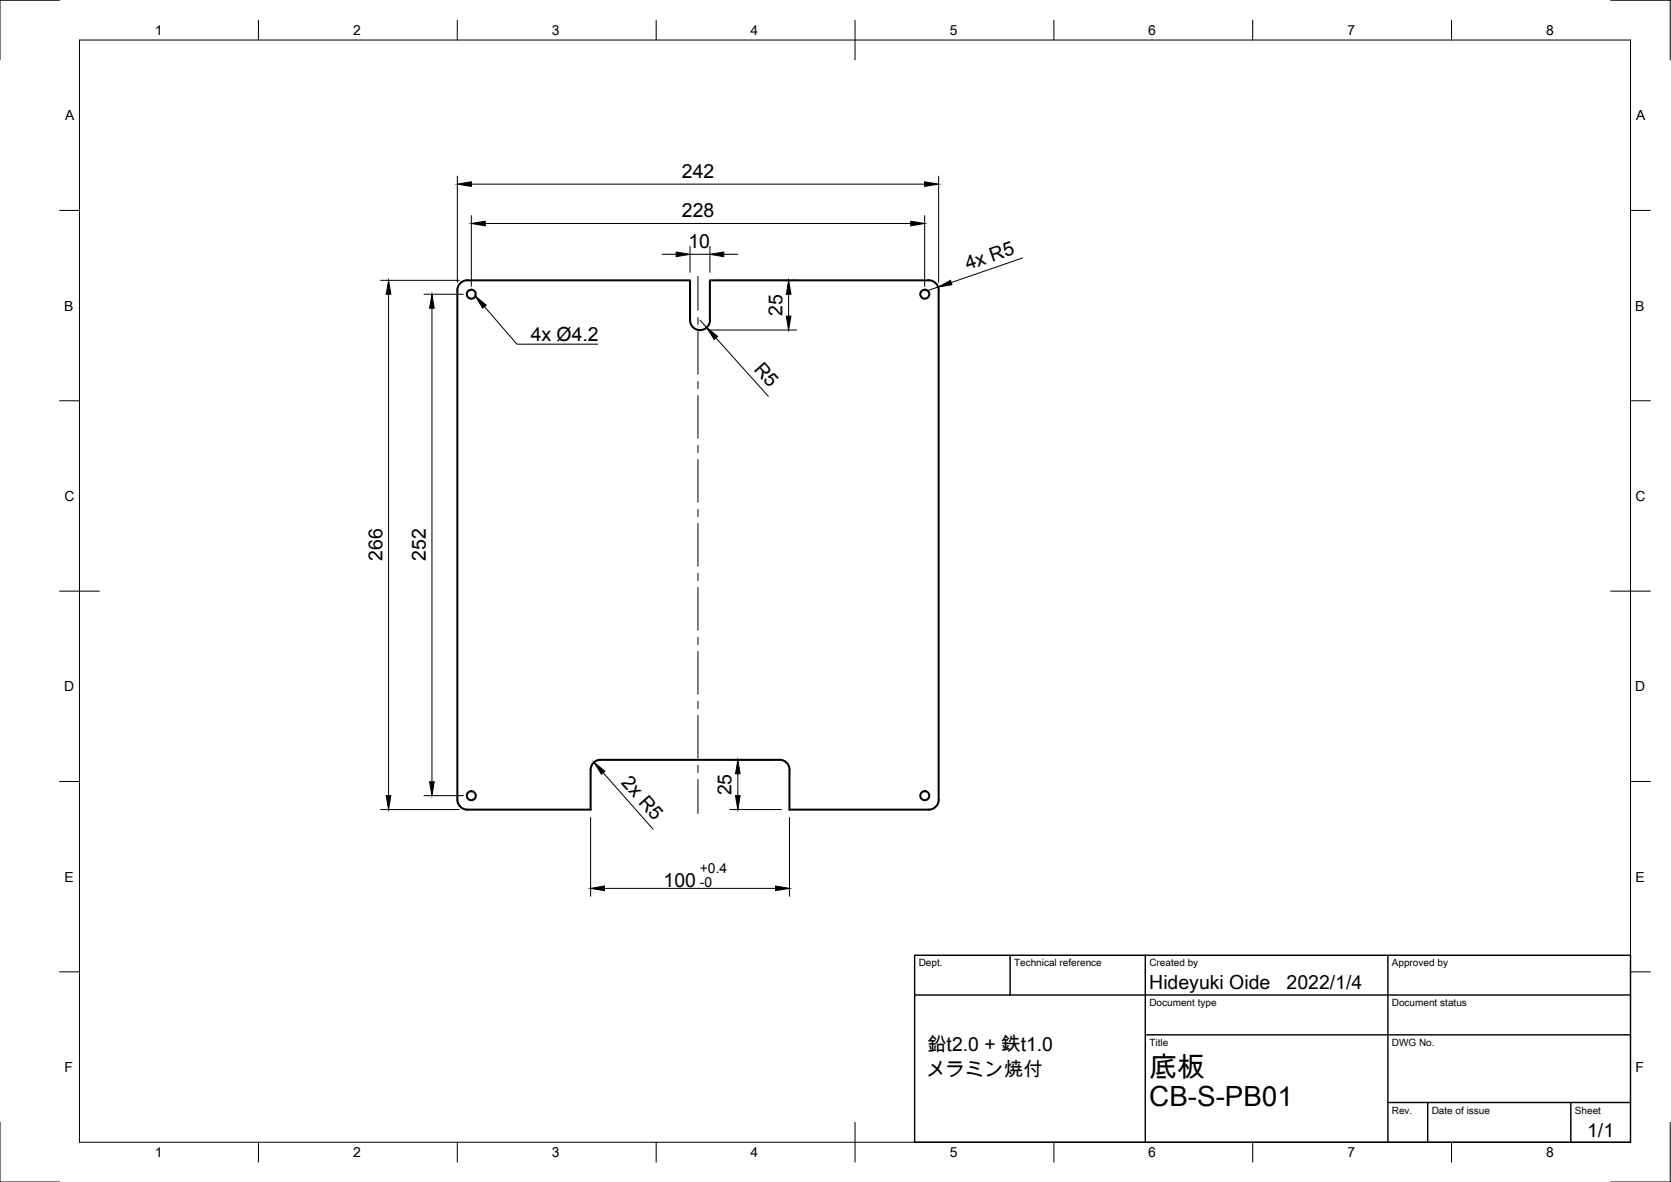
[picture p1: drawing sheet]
<svg xmlns="http://www.w3.org/2000/svg" width="420mm" height="297mm" viewBox="0 0 420 297" stroke-linecap="round" stroke-linejoin="round" font-family="sans-serif">
<g fill="none" stroke="#000" stroke-width=".51">
<path d="M117.5 70.4a2.51 2.51 0 0 0-2.5 2.5v128.1a2.51 2.51 0 0 0 2.5 2.5h31v-10.1a2.51 2.51 0 0 1 2.5-2.5M233.5 70.4h-55v10.1a2.47 2.47 0 0 1-2.5 2.5 2.51 2.51 0 0 1-2.5-2.5v-10.1h-56M233.5 70.4a2.51 2.51 0 0 1 2.5 2.5M236 72.9v128.1M151 191h45M196 190.9a2.51 2.51 0 0 1 2.5 2.5v10.1h35a2.51 2.51 0 0 0 2.5-2.5"/>
<circle cx="118.5" cy="73.9" r="1.13"/>
<circle cx="232.5" cy="73.9" r="1.13"/>
<circle cx="118.5" cy="200" r="1.13"/>
<circle cx="232.5" cy="200" r="1.13"/>
</g>
<!-- layer: Border -->
<g fill="none" stroke="#000" stroke-width=".25">
<path d="M15 .1h-15v15M20 10.1h390v276.9h-390zM65 5.1v5M115 5.1v5M165 5.1v5M215 5.1v10M265 5.1v5M315 5.1v5M365 5.1v5M405 .1h15v15M15 52.9h5M410 52.9h5"/>
<path d="M15 100.7h5M410 100.7h5M15 148.6h10M405 148.6h10M15 196.4h5M410 196.4h5M15 244.2h5M410 244.2h5M0 282.1v14.9h15M65 287v5M115 287v5M165 287v5"/>
<path d="M215 282.1v9.9M265 287v5M315 287v5M365 287v5M420 282.1v14.9h-15"/>
</g>
<!-- layer: TitleBlock -->
<path d="M230 250h180M230 240.1h180v46.9h-180zM254 240.1v9.9M288 240.1v46.9M349 240.1v46.9M288 260.1h122M349 277.1h61M359 277.1v9.9M395 277.1v9.9" fill="none" stroke="#000" stroke-width=".36"/>
<!-- layer: Dimensions -->
<g fill="none" stroke="#000" stroke-width=".25">
<path d="M115 44.3v26.7M118.5 54.2v17.8M118.5 46.3h114M122 56.2h107M232.5 54.2v17.8M236 44.3v26.7M95.7 70.4h19.8M97.7 73.9v126M106.6 73.9h9.9M108.6 77.5v119M166.5 63.9h3.5M173.5 61.9v6.5"/>
<path d="M173.5 63.9h5M178.5 61.9v6.5M180.5 70.4h19.8M182 63.9h3.5M198.3 73.9v5.5M235.9 72.1l-2.4 .8M257.2 64.8l-18 6.2M176 80.4l1.7 1.9M178 82.9h22.3M180 84.9l13.2 14.7M106.6 199.9h9.9M151.7 194.2l12.5 14.2"/>
<path d="M183.5 191h10.5M185.5 194.4v5.5M95.7 203.4h19.8M148.5 205.5v19.7M183.5 203.4h13M198.5 205.5v19.7M152 223.3h43"/>
</g>
<g fill="#000" stroke="#000" stroke-width=".25">
<path d="M115 46.3l3.5-.6v1.1zM118.5 56.2l3.5-.6v1.2zM229 55.6l3.5 .6-3.5 .6zM232.5 45.7l3.5 .6-3.5 .5zM97.7 70.4l.6 3.5h-1.2zM108.6 73.9l.6 3.6h-1.2zM170 63.3l3.5 .6-3.5 .6zM178.5 63.9l3.5-.6v1.2zM198.3 70.4l.6 3.5h-1.2zM197.7 79.4h1.2l-.6 3.5zM235.9 72.1l3.1-1.7 .4 1.2zM177.7 82.3l2.7 2.2-.8 .8z"/>
<path d="M97.1 199.9h1.2l-.6 3.5zM108 196.5h1.2l-.6 3.4zM149.4 191.6l2.7 2.2-.9 .8zM185.5 191l.6 3.4h-1.2zM184.9 199.9h1.2l-.6 3.5zM148.5 223.3l3.5-.6v1.1zM195 222.7l3.5 .6-3.5 .5z"/>
</g>
<!-- layer: Center Lines -->
<g fill="none" stroke="#000" stroke-width=".25">
<path d="M175.5 69.5v8.5M175.5 79.8v1.8M175.5 83.4v10.7M175.5 95.9v1.7M175.5 99.4v10.8M175.5 111.9v1.8M175.5 115.5v10.7M175.5 128v1.8M175.5 131.6v10.7M175.5 144.1v1.8M175.5 147.7v10.7M175.5 160.2v1.8"/>
<path d="M175.5 163.7v10.7M175.5 176.2v1.8M175.5 179.8v10.7M175.5 192.3v1.8M175.5 195.9v8.5"/>
</g>
<!-- layer: Annotations -->
<path d="M119.5 74.4l2.8 2.3-.9 .7z" fill="#000" stroke="#000" stroke-width=".25"/>
<path d="M121.8 77.1l8.2 9.4h20.3" fill="none" stroke="#000" stroke-width=".25"/>
<g font-size="7">
<text x="289" y="270.6">底板</text>
<text x="289" y="278.1">CB-S-PB01</text>
</g>
<g font-size="4.9">
<text x="171.5" y="44.8">242</text>
<text x="171.4" y="54.6">228</text>
<text x="173.1" y="62.3">10</text>
<text x="243.3" y="67.9" transform="rotate(-19 243.3 67.9)">4x R5</text>
<text x="196.7" y="79.4" transform="rotate(-90 196.7 79.4)">25</text>
<text x="133.4" y="85.8">4x Ø4.2</text>
<text x="189.3" y="92.9" transform="rotate(48 189.3 92.9)">R5</text>
<text x="96.1" y="141" transform="rotate(-90 96.1 141)">266</text>
<text x="107" y="141" transform="rotate(-90 107 141)">252</text>
<text x="156" y="196.8" transform="rotate(48 156 196.8)">2x R5</text>
<text x="184" y="199.9" transform="rotate(-90 184 199.9)">25</text>
<text x="166.9" y="222.8">100</text>
<text x="289" y="248.5">Hideyuki Oide</text>
<text x="323.5" y="248.5">2022/1/4</text>
<text x="233.1" y="264.1">鉛t2.0 + 鉄t1.0</text>
<text x="232.9" y="270.3">メラミン焼付</text>
<text x="399.1" y="285.7">1/1</text>
</g>
<g font-size="3.5">
<text x="39" y="8.8">1</text>
<text x="88.8" y="8.8">2</text>
<text x="138.8" y="8.8">3</text>
<text x="188.7" y="8.8">4</text>
<text x="238.8" y="8.8">5</text>
<text x="288.7" y="8.8">6</text>
<text x="338.8" y="8.8">7</text>
<text x="388.8" y="8.8">8</text>
<text x="16.4" y="30.2">A</text>
<text x="411.4" y="30.2">A</text>
<text x="16.2" y="78">B</text>
<text x="411.2" y="78">B</text>
<text x="16.2" y="125.9">C</text>
<text x="411.2" y="125.9">C</text>
<text x="16.2" y="173.7">D</text>
<text x="411.2" y="173.7">D</text>
<text x="16.2" y="221.6">E</text>
<text x="176" y="219.5">+0.4</text>
<text x="411.2" y="221.6">E</text>
<text x="176" y="222.8">-0</text>
<text x="16.2" y="269.4">F</text>
<text x="411.2" y="269.4">F</text>
<text x="39" y="290.8">1</text>
<text x="88.8" y="290.8">2</text>
<text x="138.8" y="290.8">3</text>
<text x="188.7" y="290.8">4</text>
<text x="238.8" y="290.8">5</text>
<text x="288.7" y="290.8">6</text>
<text x="338.8" y="290.8">7</text>
<text x="388.8" y="290.8">8</text>
</g>
<g font-size="2.5">
<text x="231" y="242.9">Dept.</text>
<text x="255" y="242.9">Technical reference</text>
<text x="289" y="242.9">Created by</text>
<text x="350" y="242.9">Approved by</text>
<text x="289" y="252.8">Document type</text>
<text x="350" y="252.8">Document status</text>
<text x="289" y="262.9">Title</text>
<text x="350" y="262.9">DWG No.</text>
<text x="350" y="279.9">Rev.</text>
<text x="360" y="279.9">Date of issue</text>
<text x="396" y="279.9">Sheet</text>
</g>
</svg>
